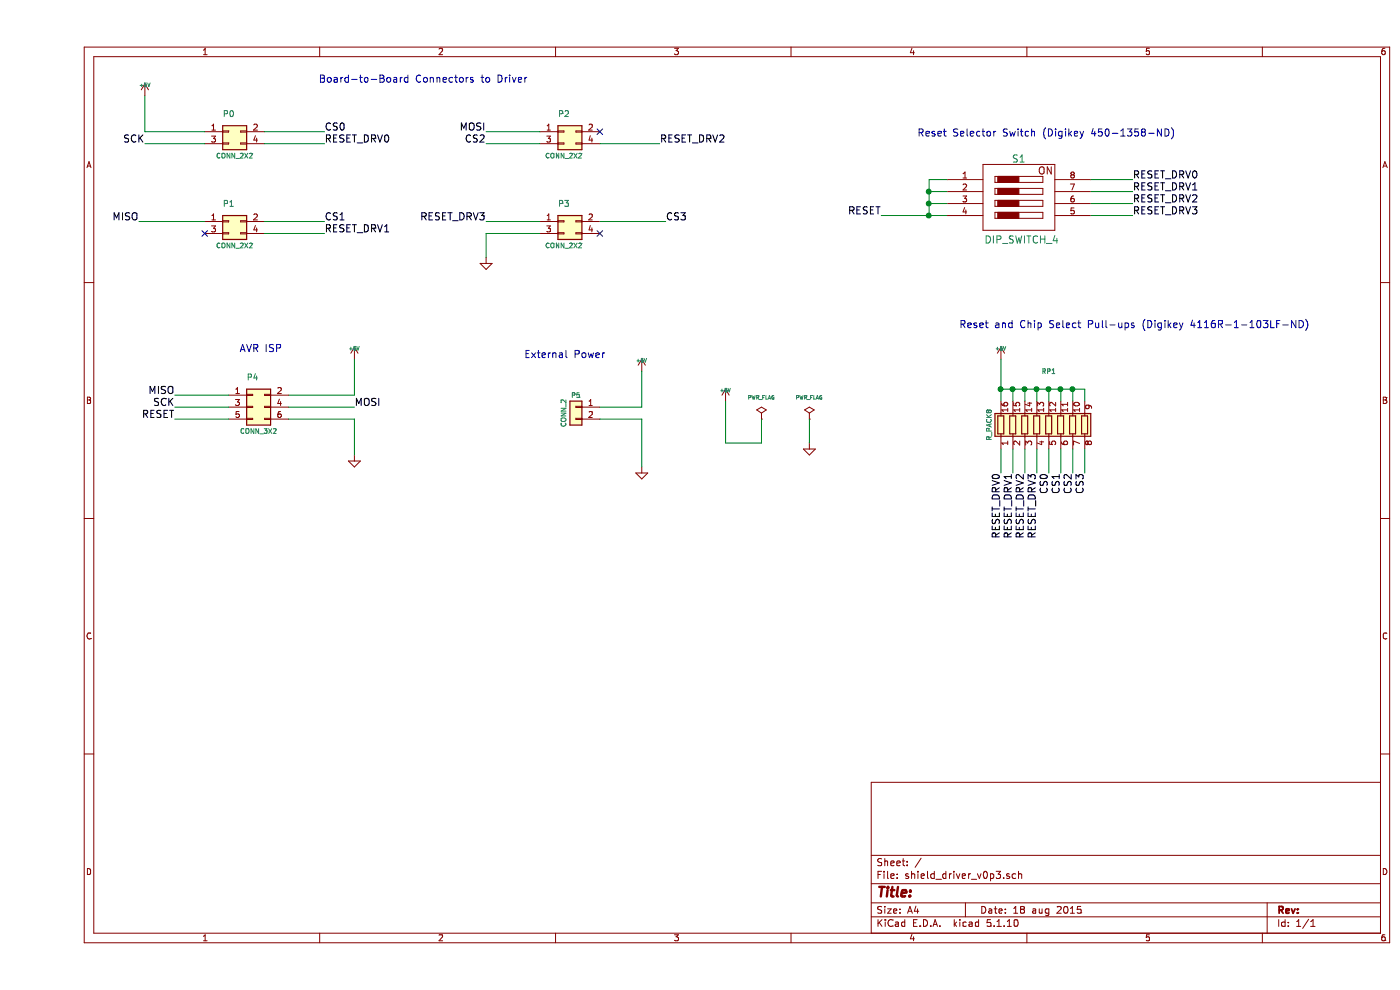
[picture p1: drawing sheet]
EESchema Schematic File Version 4
EELAYER 30 0
EELAYER END
$Descr A4 11693 8268
encoding utf-8
Sheet 1 1
Title ""
Date "18 aug 2015"
Rev ""
Comp ""
Comment1 ""
Comment2 ""
Comment3 ""
Comment4 ""
$EndDescr
$Comp
L Connector_Generic:Conn_02x02_Odd_Even P0
U 1 1
P 1600 1100
F 0 "P0" H 1600 1250 50  0000 C CNN
F 1 "CONN_2X2" H 1650 900 40  0000 C CNN
F 2 "" H 1600 1100 60  0000 C CNN
F 3 "" H 1600 1100 60  0000 C CNN
	1    1600 1100
	1    0    0    -1  
$EndComp
$Comp
L Connector_Generic:Conn_02x02_Odd_Even P2
U 1 1
P 4400 1100
F 0 "P2" H 4400 1250 50  0000 C CNN
F 1 "CONN_2X2" H 4400 900 40  0000 C CNN
F 2 "" H 4400 1100 60  0000 C CNN
F 3 "" H 4400 1100 60  0000 C CNN
	1    4400 1100
	1    0    0    -1  
$EndComp
$Comp
L Connector_Generic:Conn_02x02_Odd_Even P1
U 1 1
P 1600 1850
F 0 "P1" H 1600 2000 50  0000 C CNN
F 1 "CONN_2X2" H 1650 1650 40  0000 C CNN
F 2 "" H 1600 1850 60  0000 C CNN
F 3 "" H 1600 1850 60  0000 C CNN
	1    1600 1850
	1    0    0    -1  
$EndComp
$Comp
L Connector_Generic:Conn_02x02_Odd_Even P3
U 1 1
P 4400 1850
F 0 "P3" H 4400 2000 50  0000 C CNN
F 1 "CONN_2X2" H 4400 1650 40  0000 C CNN
F 2 "" H 4400 1850 60  0000 C CNN
F 3 "" H 4400 1850 60  0000 C CNN
	1    4400 1850
	1    0    0    -1  
$EndComp
$Comp
L Connector_Generic:Conn_01x02 P5
U 1 1
P 4500 3400
F 0 "P5" H 4500 3500 40  0000 C CNN
F 1 "CONN_2" V 4600 3350 40  0000 C CNN
F 2 "" H 4500 3400 60  0000 C CNN
F 3 "" H 4500 3400 60  0000 C CNN
	1    4500 3400
	-1   0    0    -1  
$EndComp
$Comp
L power:+5V #PWR01
U 1 1
P 5050 3100
F 0 "#PWR01" H 5050 3190 20  0001 C CNN
F 1 "+5V" H 5050 3190 30  0000 C CNN
F 2 "" H 5050 3100 60  0000 C CNN
F 3 "" H 5050 3100 60  0000 C CNN
	1    5050 3100
	1    0    0    -1  
$EndComp
$Comp
L power:GND #PWR02
U 1 1
P 5050 3900
F 0 "#PWR02" H 5050 3900 30  0001 C CNN
F 1 "GND" H 5050 3830 30  0001 C CNN
F 2 "" H 5050 3900 60  0000 C CNN
F 3 "" H 5050 3900 60  0000 C CNN
	1    5050 3900
	1    0    0    -1  
$EndComp
Wire Wire Line
	4700 3400 5050 3400
Wire Wire Line
	5050 3400 5050 3100
Wire Wire Line
	4700 3500 5050 3500
Wire Wire Line
	5050 3500 5050 3900
$Comp
L power:+5V #PWR03
U 1 1
P 900 800
F 0 "#PWR03" H 900 890 20  0001 C CNN
F 1 "+5V" H 900 890 30  0000 C CNN
F 2 "" H 900 800 60  0000 C CNN
F 3 "" H 900 800 60  0000 C CNN
	1    900  800 
	-1   0    0    -1  
$EndComp
Wire Wire Line
	1400 1100 900  1100
Wire Wire Line
	900  1100 900  800 
Wire Wire Line
	1400 1200 900  1200
Text Label 900  1200 2    60   ~ 0
SCK
Wire Wire Line
	1900 1200 2400 1200
Text Label 2400 1200 0    60   ~ 0
RESET_DRV0
Wire Wire Line
	1400 1850 850  1850
Wire Wire Line
	1900 1950 2400 1950
Text Label 850  1850 2    60   ~ 0
MISO
NoConn ~ 1400 1950
Text Label 2400 1950 0    60   ~ 0
RESET_DRV1
Wire Wire Line
	4200 1100 3750 1100
Wire Wire Line
	4200 1200 3750 1200
Wire Wire Line
	4700 1200 5200 1200
NoConn ~ 4700 1100
Wire Wire Line
	4200 1850 3750 1850
Wire Wire Line
	4200 1950 3750 1950
NoConn ~ 4700 1950
Text Label 3750 1100 2    60   ~ 0
MOSI
Text Label 3750 1200 2    60   ~ 0
CS2
Text Label 5200 1200 0    60   ~ 0
RESET_DRV2
Text Label 3750 1850 2    60   ~ 0
RESET_DRV3
Wire Wire Line
	3750 1950 3750 2150
$Comp
L power:GND #PWR04
U 1 1
P 3750 2150
F 0 "#PWR04" H 3750 2150 30  0001 C CNN
F 1 "GND" H 3750 2080 30  0001 C CNN
F 2 "" H 3750 2150 60  0000 C CNN
F 3 "" H 3750 2150 60  0000 C CNN
	1    3750 2150
	1    0    0    -1  
$EndComp
$Comp
L Connector_Generic:Conn_02x03_Odd_Even P4
U 1 1
P 1800 3400
F 0 "P4" H 1800 3650 50  0000 C CNN
F 1 "CONN_3X2" H 1850 3200 40  0000 C CNN
F 2 "" H 1800 3400 60  0000 C CNN
F 3 "" H 1800 3400 60  0000 C CNN
	1    1800 3400
	1    0    0    -1  
$EndComp
Text Notes 2050 2950 2    60   ~ 0
AVR ISP
Text Notes 4750 3000 2    60   ~ 0
External Power
Text Notes 4100 700  2    60   ~ 0
Board-to-Board Connectors to Driver
Wire Wire Line
	1600 3300 1150 3300
Wire Wire Line
	1600 3400 1150 3400
Wire Wire Line
	1600 3500 1150 3500
Text Label 1150 3500 2    60   ~ 0
RESET
Text Label 1150 3300 2    60   ~ 0
MISO
Text Label 1150 3400 2    60   ~ 0
SCK
$Comp
L power:+5V #PWR05
U 1 1
P 2650 3000
F 0 "#PWR05" H 2650 3090 20  0001 C CNN
F 1 "+5V" H 2650 3090 30  0000 C CNN
F 2 "" H 2650 3000 60  0000 C CNN
F 3 "" H 2650 3000 60  0000 C CNN
	1    2650 3000
	1    0    0    -1  
$EndComp
Wire Wire Line
	2100 3300 2650 3300
Wire Wire Line
	2650 3300 2650 3000
Wire Wire Line
	2100 3400 2650 3400
Text Label 2650 3400 0    60   ~ 0
MOSI
$Comp
L power:GND #PWR06
U 1 1
P 2650 3800
F 0 "#PWR06" H 2650 3800 30  0001 C CNN
F 1 "GND" H 2650 3730 30  0001 C CNN
F 2 "" H 2650 3800 60  0000 C CNN
F 3 "" H 2650 3800 60  0000 C CNN
	1    2650 3800
	1    0    0    -1  
$EndComp
Wire Wire Line
	2100 3500 2650 3500
Wire Wire Line
	2650 3500 2650 3800
$Comp
L power:PWR_FLAG #FLG07
U 1 1
P 6450 3500
F 0 "#FLG07" H 6450 3595 30  0001 C CNN
F 1 "PWR_FLAG" H 6450 3680 30  0000 C CNN
F 2 "" H 6450 3500 60  0000 C CNN
F 3 "" H 6450 3500 60  0000 C CNN
	1    6450 3500
	1    0    0    -1  
$EndComp
$Comp
L power:+5V #PWR08
U 1 1
P 5750 3350
F 0 "#PWR08" H 5750 3440 20  0001 C CNN
F 1 "+5V" H 5750 3440 30  0000 C CNN
F 2 "" H 5750 3350 60  0000 C CNN
F 3 "" H 5750 3350 60  0000 C CNN
	1    5750 3350
	1    0    0    -1  
$EndComp
$Comp
L power:GND #PWR09
U 1 1
P 6450 3700
F 0 "#PWR09" H 6450 3700 30  0001 C CNN
F 1 "GND" H 6450 3630 30  0001 C CNN
F 2 "" H 6450 3700 60  0000 C CNN
F 3 "" H 6450 3700 60  0000 C CNN
	1    6450 3700
	1    0    0    -1  
$EndComp
Wire Wire Line
	6450 3500 6450 3700
$Comp
L power:PWR_FLAG #FLG010
U 1 1
P 6050 3500
F 0 "#FLG010" H 6050 3595 30  0001 C CNN
F 1 "PWR_FLAG" H 6050 3680 30  0000 C CNN
F 2 "" H 6050 3500 60  0000 C CNN
F 3 "" H 6050 3500 60  0000 C CNN
	1    6050 3500
	1    0    0    -1  
$EndComp
Wire Wire Line
	5750 3350 5750 3700
Wire Wire Line
	5750 3700 6050 3700
Wire Wire Line
	6050 3700 6050 3500
Wire Wire Line
	7600 1500 7450 1500
Wire Wire Line
	7450 1500 7450 1600
Wire Wire Line
	7450 1600 7600 1600
Wire Wire Line
	7450 1700 7600 1700
Connection ~ 7450 1600
Wire Wire Line
	7050 1800 7450 1800
Connection ~ 7450 1700
Connection ~ 7450 1800
Wire Wire Line
	8800 1500 9150 1500
Wire Wire Line
	8800 1600 9150 1600
Wire Wire Line
	8800 1700 9150 1700
Wire Wire Line
	8800 1800 9150 1800
Text Label 7050 1800 2    60   ~ 0
RESET
Text Label 9150 1500 0    60   ~ 0
RESET_DRV0
Text Label 9150 1600 0    60   ~ 0
RESET_DRV1
Text Label 9150 1700 0    60   ~ 0
RESET_DRV2
Text Label 9150 1800 0    60   ~ 0
RESET_DRV3
$Comp
L shield_driver_v0p3:DIP_SWITCH_4 S1
U 1 1
P 8200 1650
F 0 "S1" H 8200 1975 60  0000 C CNN
F 1 "DIP_SWITCH_4" H 8225 1300 60  0000 C CNN
F 2 "" H 8200 1650 60  0000 C CNN
F 3 "" H 8200 1650 60  0000 C CNN
	1    8200 1650
	1    0    0    -1  
$EndComp
Text Label 8050 3950 3    60   ~ 0
RESET_DRV0
Text Label 8150 3950 3    60   ~ 0
RESET_DRV1
Text Label 8250 3950 3    60   ~ 0
RESET_DRV2
Text Label 8350 3950 3    60   ~ 0
RESET_DRV3
Wire Wire Line
	1900 1100 2400 1100
Wire Wire Line
	1900 1850 2400 1850
Wire Wire Line
	4700 1850 5250 1850
Text Label 2400 1100 0    60   ~ 0
CS0
Text Label 2400 1850 0    60   ~ 0
CS1
Text Label 5250 1850 0    60   ~ 0
CS3
Text Notes 7700 2750 0    60   ~ 0
Reset and Chip Select Pull-ups (Digikey 4116R-1-103LF-ND)
Text Notes 7350 1150 0    60   ~ 0
Reset Selector Switch (Digikey 450-1358-ND)
$Comp
L power:+5V #PWR011
U 1 1
P 8050 3000
F 0 "#PWR011" H 8050 3090 20  0001 C CNN
F 1 "+5V" H 8050 3090 30  0000 C CNN
F 2 "" H 8050 3000 60  0000 C CNN
F 3 "" H 8050 3000 60  0000 C CNN
	1    8050 3000
	1    0    0    -1  
$EndComp
Text Label 8450 3950 3    60   ~ 0
CS0
Text Label 8550 3950 3    60   ~ 0
CS1
Text Label 8650 3950 3    60   ~ 0
CS2
Text Label 8750 3950 3    60   ~ 0
CS3
$Comp
L Device:R_Pack08 RP1
U 1 1
P 8450 3550
F 0 "RP1" H 8450 4000 40  0000 C CNN
F 1 "R_PACK8" V 7950 3550 40  0000 C CNN
F 2 "" H 8450 3550 60  0000 C CNN
F 3 "" H 8450 3550 60  0000 C CNN
	1    8450 3550
	1    0    0    -1  
$EndComp
Wire Wire Line
	8050 3000 8050 3250
Wire Wire Line
	8050 3250 8150 3250
Wire Wire Line
	8150 3250 8150 3350
Wire Wire Line
	8250 3250 8250 3350
Connection ~ 8150 3250
Wire Wire Line
	8350 3250 8350 3350
Connection ~ 8250 3250
Wire Wire Line
	8450 3250 8450 3350
Connection ~ 8350 3250
Wire Wire Line
	8550 3250 8550 3350
Connection ~ 8450 3250
Wire Wire Line
	8650 3250 8650 3350
Connection ~ 8550 3250
Wire Wire Line
	8750 3250 8750 3350
Connection ~ 8650 3250
Connection ~ 8050 3250
Wire Wire Line
	8050 3750 8050 3950
Wire Wire Line
	8150 3750 8150 3950
Wire Wire Line
	8250 3750 8250 3950
Wire Wire Line
	8350 3750 8350 3950
Wire Wire Line
	8450 3750 8450 3950
Wire Wire Line
	8550 3750 8550 3950
Wire Wire Line
	8650 3750 8650 3950
Wire Wire Line
	8750 3750 8750 3950
Wire Wire Line
	7450 1600 7450 1700
Wire Wire Line
	7450 1700 7450 1800
Wire Wire Line
	7450 1800 7600 1800
Wire Wire Line
	8150 3250 8250 3250
Wire Wire Line
	8250 3250 8350 3250
Wire Wire Line
	8350 3250 8450 3250
Wire Wire Line
	8450 3250 8550 3250
Wire Wire Line
	8550 3250 8650 3250
Wire Wire Line
	8650 3250 8750 3250
Wire Wire Line
	8050 3250 8050 3350
$EndSCHEMATC
